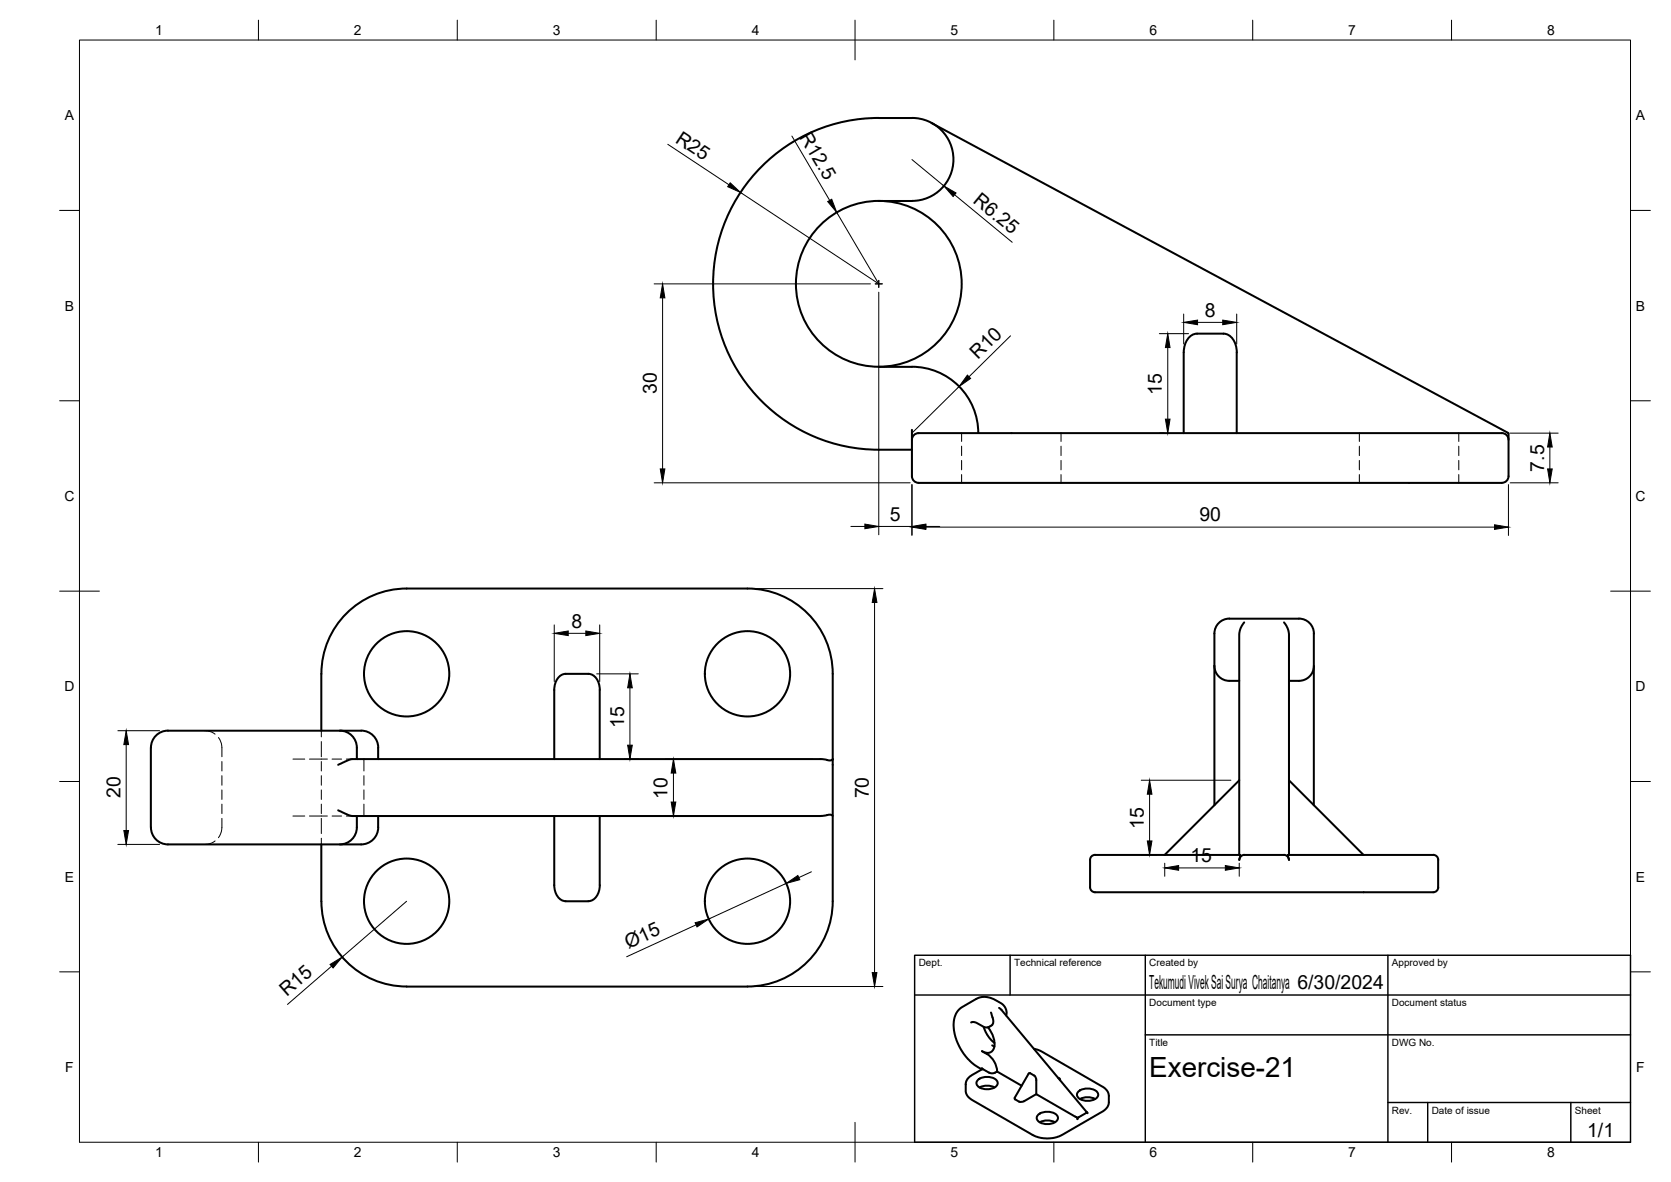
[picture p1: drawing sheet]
<svg xmlns="http://www.w3.org/2000/svg" width="420mm" height="297mm" viewBox="0 0 420 297" stroke-linecap="round" stroke-linejoin="round" font-family="sans-serif">
<!-- layer: Visible -->
<g fill="none" stroke="#000" stroke-width=".51">
<path d="M234.2 30.9l145.1 77.9v10.9a1.66 1.66 0 0 1-1.7 1.6M221 50.5h8.3M229.3 50.5a10.4 10.4 0 0 0 10.4-10.4 10.4 10.4 0 0 0-10.4-10.5l-8.3 .1a41.7 41.7 0 0 0-41.7 41.6 41.7 41.7 0 0 0 41.7 41.7h8.3M221 92.2h8.3M229.3 92.2a16.7 16.7 0 0 1 16.7 16.6M229.3 108v11.7a1.66 1.66 0 0 0 1.7 1.6M229.3 110.5a2.06 2.06 0 0 1 2.7-1.7h144.6a2.42 2.42 0 0 1 2.6 1.3l.1 .4M297.6 108.8v-20.2a4.2 4.2 0 0 1 3.4-4.8h6.6a4.2 4.2 0 0 1 3.4 4.8v20.2M230.9 121.4h146.7M102.2 147.9h85.7a21.4 21.4 0 0 1 21.5 21.4v21.5M102.2 147.9a21.4 21.4 0 0 0-21.4 21.4M312.8 156.4l-.8 1.3-.4 1.6v55.5"/>
<path d="M322.9 156.4l.8 1.3 .4 1.6v55.5M330.3 159.2v43.2M330.4 159.2a3.8 3.8 0 0 0-3.8-3.7h-17.5a4.2 4.2 0 0 0-3.7 5.1v6.8M80.8 169.3v14.3M142.2 169.3h5.7M142.2 169.3a3.6 3.6 0 0 0-2.8 4.1v17.4M147.9 169.3a3.6 3.6 0 0 1 2.9 4.1v17.4M305.4 167.4v35M305.4 167.3a3.8 3.8 0 0 0 3.7 3.8h2.5M330.4 167.3a3.8 3.8 0 0 1-3.8 3.8h-2.5M37.9 187.9v20M38 187.9a4.5 4.5 0 0 1 5.2-4.3h46.6a4.5 4.5 0 0 1 5.3 4.3v2.9"/>
<path d="M85 192.2l2.5-1.1 1.1-.3h117.8l2 .3 .7-.1 .3-.2v35.7a21.4 21.4 0 0 1-21.5 21.4h-85.7M85.4 183.6a4.3 4.3 0 0 1 4.3 4.3v2.9M311.6 196.1l-18.8 18.7M324.1 196.1l18.8 18.7M80.8 212.2v14.3M85 203.6l2.5 1.2 1.1 .3h117.8l2-.4 .7 .1 .3 .2M89.7 205.1a7 7 0 0 1-1 5.6 4.3 4.3 0 0 1-3.3 1.5M95.1 205.1a6.9 6.9 0 0 1-1 5.6 5.9 5.9 0 0 1-4.8 1.5h-39.5a49.6 49.6 0 0 1-9.1-.3 4.3 4.3 0 0 1-2.7-4M139.4 205.1v17.3a3.6 3.6 0 0 0 2.8 4.1M150.8 205.1v17.3a3.6 3.6 0 0 1-2.9 4.1M274.6 215.1l.7-.3h36.5l-.2 1.3a1.31 1.31 0 0 1 1.2-1.3h10.1a1.26 1.26 0 0 1 1.2 1.3l-.2-1.3h35.4a2.13 2.13 0 0 1 2.3 .9v7.3a1.49 1.49 0 0 1-1.9 1.2h-83.3a2.06 2.06 0 0 1-2.2-.8l-.1-7.3 .1-.4zM80.8 226.5a21.4 21.4 0 0 0 21.4 21.4"/>
<path d="M142.2 226.5h5.7M247.3 258l.9 2.1 1.1 1.3 .8 .7M248.4 258.2a5.9 5.9 0 0 1 1.4 5.5 1.88 1.88 0 0 1-2.9 .5 5.8 5.8 0 0 1 3.8 5.1M249.2 254.5l.3 1.1a1.62 1.62 0 0 1-.9 2.5h-1.1l-2.5-1.2h-.8M251.2 253.3l.6 .5 21.6 25.9M253 255.2l.1-.6-.1-.9-1-1.4-2.4-1.3-1.9-.5-1.8 .3-4 2.3-.9 .7-.7 1.1-.5 1.8v1.8l.5 2.3 .8 1.9 .9 1.7 1.2 1.6 1.7 1.6 2 1.1M245.9 271.4a3.6 3.6 0 0 1 4.9 .4 1.62 1.62 0 0 1-1.7 1.9h-1.2a2.26 2.26 0 0 1-2.4-1.5zM246.3 273.3l1-.4 1.2-.1 1.6 .5M246.9 268.4v.3M249.5 262.7l.5 .3M250.2 269.6l.5-.3 6.2 3.5M258.6 269.8l-3.4 6.1-.1 .3a2.08 2.08 0 0 0 1.7 .7l3.8-1.9 10.1 5.8"/>
<path d="M259 269.7l1.1 .6 .4 .8 .1 3.9M259 269.7l-.4 .1M260 263.6l1.9 .6 15.9 9.3 .7 .7 .3 1v2l-.4 1.1-1.1 1-10.8 6.2-1.4 .4-1.5 .2-2.6-.3-1.4-.6-15.1-8.8-1.1-.8-.6-1.3v-2.1l.4-1 1.2-1 2.8-1.5a3.1 3.1 0 0 0 2.7 1l.3-.1M266 270.8l.4 .2M266.4 271l.1 .4M271.1 274.3a3.6 3.6 0 0 1 5 .4 1.62 1.62 0 0 1-1.8 1.9h-1.1a2.26 2.26 0 0 1-2.4-1.5zM271.6 276.2l1-.4 1.2-.1 1.6 .5M273.2 279.6l-2 1.2-.3 .4-.2-.4M273.2 279.6l.3 .2M261 280.2a3.6 3.6 0 0 1 4.9 .3 1.62 1.62 0 0 1-1.7 1.9l-1.1 .1a2.26 2.26 0 0 1-2.4-1.6zM261.5 282l1-.4h1.1l1.6 .4"/>
<circle cx="221" cy="71.3" r="20.8"/>
<circle cx="102.2" cy="169.3" r="10.7"/>
<circle cx="188" cy="169.3" r="10.7"/>
<circle cx="102.2" cy="226.5" r="10.7"/>
<circle cx="188" cy="226.5" r="10.7"/>
</g>
<!-- layer: Hidden -->
<g fill="none" stroke="#000" stroke-width=".25">
<path d="M241.8 108.8v2.1M241.8 112.1v2.4M241.8 115.7v2.4M241.8 119.3v2.1M266.8 108.8v2.1M266.8 112.1v2.4M266.8 115.7v2.4M266.8 119.3v2.1M341.8 108.8v2.1M341.8 112.1v2.4M341.8 115.7v2.4M341.8 119.3v2.1"/>
<path d="M366.8 108.8v2.1M366.8 112.1v2.4M366.8 115.7v2.4M366.8 119.3v2.1M51.5 183.6l1.6 .3 1 .6M54.9 185.3l.6 1a7.8 7.8 0 0 1 .3 3.9M55.8 191.4v2.3M55.8 194.9v2.4M55.8 198.5v2.4M73.7 190.8h2.9M77.8 190.8h4.5M80.8 186.4v3.8"/>
<path d="M80.8 183.6v1.6M80.8 191.4v2.3M80.8 194.9v2.4M80.8 198.5v2.4M83.5 190.8h2.4M87.1 190.8h1.5M91.5 190.8v2.9M91.5 194.9v2.4M91.5 198.5v2.4M54.1 211.3l-1 .6-1.6 .3M55.8 205.7a7.8 7.8 0 0 1-.3 3.9l-.6 .9M55.8 202.1v2.4"/>
<path d="M73.7 205.1h2.9M77.8 205.1h4.5M80.8 210.7v1.5M80.8 205.7v3.8M80.8 202.1v2.4M83.5 205.1h2.4M87.1 205.1h1.5M91.5 202.1v3"/>
</g>
<!-- layer: BORDER -->
<g fill="none" stroke="#000" stroke-width=".25">
<path d="M20 10.1h390v276.9h-390zM65 5.1v5M115 5.1v5M165 5.1v5M215 5.1v10M265 5.1v5M315 5.1v5M365 5.1v5M15 52.9h5M410 52.9h5M15 100.7h5M410 100.7h5"/>
<path d="M15 148.6h10M405 148.6h10M15 196.4h5M410 196.4h5M15 244.2h5M410 244.2h5M65 287v5M115 287v5M165 287v5M215 282.1v9.9M265 287v5M315 287v5"/>
<path d="M365 287v5"/>
</g>
<!-- layer: TITLEBLOCK -->
<path d="M230 240.1h180v46.9h-180zM230 250h180M254 240.1v9.9M288 240.1v46.9M349 240.1v46.9M288 260.1h122M349 277.1h61M359 277.1v9.9M395 277.1v9.9" fill="none" stroke="#000" stroke-width=".36"/>
<!-- layer: FD_Dimensions -->
<g fill="none" stroke="#000" stroke-width=".25">
<path d="M167.9 36.3l15.4 10.1M199.1 34.2l9.5 16.2M186.2 48.4l34.8 22.9-10.6-17.9M229.3 40.1l8 6.6M240 48.9l14.5 12M164.5 71.3h54.4M166.6 74.9v42.9M221 73.4v61M297.6 78.9v7.6M311 78.9v7.6M241.2 97.1l-11.9 11.7M254.1 84.4l-10.5 10.3"/>
<path d="M291.5 83.8h7.4M293.6 87.3v18M301.1 81h6.3M291.5 108.8h1.2M379.7 108.8h12.1M389.7 112.3v5.5M164.5 121.3h64.4M214 132.3h3.5M221 132.3h8.3M229.3 121.8v12.8M232.8 132.5h143M232.8 132.3h3.5"/>
<path d="M379.3 121.8v12.8M379.7 121.3h12.1M139.4 157v14.3M142.9 159.2h4.4M150.8 157v14.3M190 147.9h32M219.9 151.4v93M150 169.3h10.5M158.4 172.9v14.4M29.6 183.6h10.5M31.7 187.1v21.6M157.1 190.8h3.4"/>
<path d="M167.2 190.8h37M169.3 194.3v7.3M287 196.1h22.5M289.1 199.6v11.7M29.6 212.2h10.5M167.2 205h37M204 219.1l-3.1 1.4M287 214.8h3.7M292.9 216.9v3.3M296.4 218.1h11.7M311.6 216.9v3.3M102.2 226.5l-16.2 14"/>
<path d="M175 232.4l-17.4 8M197.7 222l-19.5 9M83.4 242.8l-11.1 9.6M190 247.9h32"/>
</g>
<g fill="#000" stroke="#000" stroke-width=".25">
<path d="M183.6 45.9l2.6 2.5-3.2-1.5zM208.1 50.7l1-.6 1.3 3.3zM237.3 46.7l3.1 1.8-.8 .9zM166.6 71.3l.6 3.6h-1.2zM243.2 94.3l.9 .8-2.9 2zM293.6 83.8l.6 3.5h-1.2zM297.6 81l3.5-.6v1.2zM307.4 80.4l3.6 .6-3.6 .6zM166 117.8h1.2l-.6 3.5zM293 105.3h1.2l-.6 3.5zM389.7 108.8l.6 3.5h-1.2zM389.1 117.8h1.2l-.6 3.5z"/>
<path d="M217.5 131.7l3.5 .6-3.5 .6zM229.3 132.5l3.5-.6v1.1zM229.3 132.3l3.5-.6v1.2zM375.8 131.9l3.5 .6-3.5 .5zM139.4 159.2l3.5-.6v1.1zM147.3 158.6l3.5 .6-3.5 .5zM219.9 147.9l.6 3.5h-1.2zM158.4 169.3l.6 3.6h-1.2zM31.7 183.6l.6 3.5h-1.2zM157.8 187.3h1.2l-.6 3.5zM169.3 190.8l.6 3.5h-1.1zM289.1 196.1l.5 3.5h-1.1z"/>
<path d="M31.1 208.7h1.2l-.6 3.5zM168.8 201.6h1.1l-.6 3.4zM288.5 211.3h1.1l-.5 3.5zM292.9 218.1l3.5-.6v1.2zM308.1 217.5l3.5 .6-3.5 .6zM174.8 231.9l3.4-.9-2.9 1.9zM197.7 222l2.9-2 .5 1.1zM83 242.4l3-1.9-2.2 2.8zM219.3 244.4h1.2l-.6 3.5z"/>
</g>
<!-- layer: Smart Centers -->
<path d="M220.1 71.3h1.7M221 70.4v1.8" fill="none" stroke="#000" stroke-width=".25"/>
<text font-size="7" x="289" y="270.6">Exercise-21</text>
<g font-size="4.9">
<text x="169.6" y="35.6" transform="rotate(34 169.6 35.6)">R25</text>
<text x="200.9" y="34.3" transform="rotate(60 200.9 34.3)">R12.5</text>
<text x="244.4" y="50.7" transform="rotate(39 244.4 50.7)">R6.25</text>
<text x="302.9" y="79.6">8</text>
<text x="245.9" y="90.5" transform="rotate(-45 245.9 90.5)">R10</text>
<text x="165.1" y="99" transform="rotate(-90 165.1 99)">30</text>
<text x="292.2" y="99.2" transform="rotate(-90 292.2 99.2)">15</text>
<text x="388.2" y="118.5" transform="rotate(-90 388.2 118.5)">7.5</text>
<text x="223.8" y="130.8">5</text>
<text x="301.6" y="131">90</text>
<text x="143.7" y="157.7">8</text>
<text x="156.9" y="183" transform="rotate(-90 156.9 183)">15</text>
<text x="30.3" y="200.6" transform="rotate(-90 30.3 200.6)">20</text>
<text x="167.9" y="200.8" transform="rotate(-90 167.9 200.8)">10</text>
<text x="218.4" y="200.6" transform="rotate(-90 218.4 200.6)">70</text>
<text x="287.6" y="208.4" transform="rotate(-90 287.6 208.4)">15</text>
<text x="299.3" y="216.6">15</text>
<text x="158" y="238.6" transform="rotate(-25 158 238.6)">Ø15</text>
<text x="72.1" y="250.7" transform="rotate(-41 72.1 250.7)">R15</text>
<text x="289" y="248.5">Tekumudi Vivek Sai Surya Chaitanya 6/30/2024</text>
<text x="399.1" y="285.7">1/1</text>
</g>
<g font-size="3.5">
<text x="39" y="8.8">1</text>
<text x="89" y="8.8">2</text>
<text x="139" y="8.8">3</text>
<text x="189" y="8.8">4</text>
<text x="239" y="8.8">5</text>
<text x="289" y="8.8">6</text>
<text x="339" y="8.8">7</text>
<text x="389" y="8.8">8</text>
<text x="16.3" y="30.2">A</text>
<text x="411.3" y="30.2">A</text>
<text x="16.3" y="78">B</text>
<text x="411.3" y="78">B</text>
<text x="16.2" y="125.9">C</text>
<text x="411.2" y="125.9">C</text>
<text x="16.2" y="173.7">D</text>
<text x="411.2" y="173.7">D</text>
<text x="16.3" y="221.6">E</text>
<text x="411.3" y="221.6">E</text>
<text x="16.4" y="269.4">F</text>
<text x="411.4" y="269.4">F</text>
<text x="39" y="290.8">1</text>
<text x="89" y="290.8">2</text>
<text x="139" y="290.8">3</text>
<text x="189" y="290.8">4</text>
<text x="239" y="290.8">5</text>
<text x="289" y="290.8">6</text>
<text x="339" y="290.8">7</text>
<text x="389" y="290.8">8</text>
</g>
<g font-size="2.5">
<text x="231" y="242.9">Dept.</text>
<text x="255" y="242.9">Technical reference</text>
<text x="289" y="242.9">Created by</text>
<text x="350" y="242.9">Approved by</text>
<text x="289" y="252.8">Document type</text>
<text x="350" y="252.8">Document status</text>
<text x="289" y="262.9">Title</text>
<text x="350" y="262.9">DWG No.</text>
<text x="350" y="279.9">Rev.</text>
<text x="360" y="279.9">Date of issue</text>
<text x="396" y="279.9">Sheet</text>
</g>
</svg>
